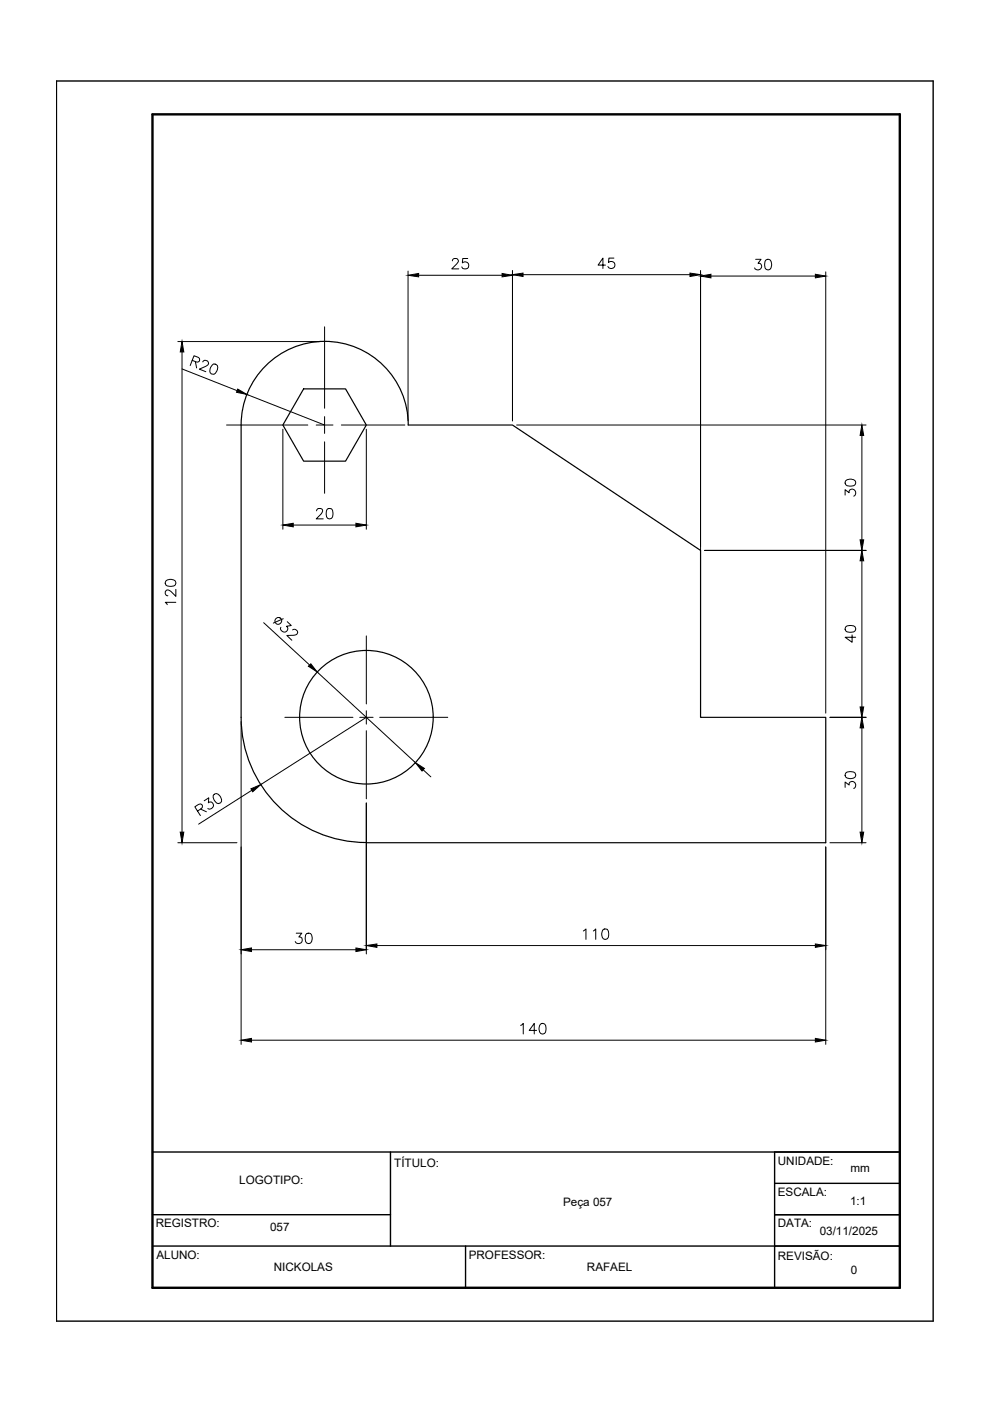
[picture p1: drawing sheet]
<svg xmlns="http://www.w3.org/2000/svg" width="210mm" height="297mm" viewBox="0 0 210 297" stroke-linecap="round" stroke-linejoin="round" font-family="sans-serif">
<!-- layer: CONTORNO 1 -->
<g fill="none" stroke="#000" stroke-width=".25">
<path d="M64.4 82.5h8.9l4.4 7.6-4.4 7.7h-8.9l-4.4-7.7zM86.5 90.1h22.2l39.8 26.6v35.4h26.6v26.6h-97.4M86.6 90.1a17.7 17.7 0 0 0-17.8-17.7 17.7 17.7 0 0 0-17.7 17.7v62a26.6 26.6 0 0 0 26.6 26.5"/>
<circle cx="77.7" cy="152.1" r="14.2"/>
</g>
<!-- layer: CENTRO -->
<path d="M68.8 69.3v17.3M48 90.1h17.3M67 90.1h3.6M68.8 88.3v3.6M68.8 93.7v10.9M72.4 90.1h13.4M77.7 134.8v14.5M60.4 152.1h14.4M76.3 152.1h2.8M77.7 150.7v2.8M77.7 154.9v14.5M80.5 152.1h14.4" fill="none" stroke="#000" stroke-width=".21"/>
<!-- layer: COTA -->
<g fill="none" stroke="#000" stroke-width=".21">
<path d="M86.5 57.5v31.7M88.8 58.4h17.7M108.7 57.3v31.9M110.9 58.2h35.4M148.5 57.3v93.9M150.7 58.5h22.2M175.1 57.6v93.6M37.7 72.4h30.2M38.6 74.6v101.8M38.6 78.2l11.7 4.6M40.8 76.4l1.1 .4a.55 .55 0 0 0 .4-.5 .55 .55 0 0 0-.3-.5l-.9-.4-.8 2.1M41.4 76.7l.3 1.3"/>
<path d="M43 76.7l.2-.2a.68 .68 0 0 1 1 .4v.2l-.2 .4-1.7 .8 1.3 .5M45 77.4a.68 .68 0 0 1 .7-.2 .68 .68 0 0 1 .5 .7 1.89 1.89 0 0 1-.8 1.5 .71 .71 0 0 1-.9-.7l.1-.6zM52.4 83.6l16.4 6.5M60 91v21.2M77.7 91v21.2M109.5 90.1h74.1M182.7 92.3v22.2M62.2 111.3h13.3M149.4 116.7h34.2M182.7 118.9v31M55.9 132l9.7 9M60.1 131.2l-2.2 .9"/>
<path d="M60.9 131.8l.9 .8-1.1 .2a.72 .72 0 0 1 0 1.1 .72 .72 0 0 1-1.1-.2l-.1-.3v-.4M62 133.5h.7l.3 .3 .1 .3a.69 .69 0 0 1-.8 .6h-1.5l1.1 1M51.1 153v68.4M67.3 142.5l20.8 19.2M77.7 152.1l-22.4 14.3M176 152.1h7.6M182.7 154.3v22.1M37.7 178.7h12.5M41.9 171.9l.8-.5a.62 .62 0 0 0 .1-.8l-.2-.1h-.5l-.8 .6 1.2 1.8M42.5 171.5l1.3 .6M43.3 169.8l1-.7-.1 1.1a.71 .71 0 0 1 1.1 .3 .71 .71 0 0 1-.6 1l-.6-.1M45.4 168.4l.2-.1a1.28 1.28 0 0 1 1.2 1.9l-.5 .2a1.69 1.69 0 0 1-1.1-1.7z"/>
<path d="M53.4 167.5l-11.3 7.2M77.7 170.3v32M89.7 163.2l1.6 1.5M175.1 179.6v41.8M176 178.7h7.6M53.3 201.4h22.2M79.9 200.5h93M53.3 220.5h119.6"/>
<circle cx="59" cy="131.6" r=".73"/>
</g>
<g fill="#000" stroke="#000" stroke-width=".21">
<path d="M86.5 58.4l2.3-.4v.7zM106.5 58l2.2 .4-2.2 .3zM108.7 58.2l2.2-.3v.7zM146.3 57.9l2.2 .3-2.2 .4zM148.5 58.5l2.2-.3v.7zM172.9 58.2l2.2 .3-2.2 .4zM38.6 72.4l.4 2.2h-.8zM50.4 82.5l2 1.1-2.2-.4zM182.7 90.1l.4 2.2h-.7zM60 111.3l2.2-.4v.8zM75.5 110.9l2.2 .4-2.2 .4zM182.7 116.7l.4 2.2h-.7z"/>
<path d="M182.4 114.5h.7l-.4 2.2zM65.9 140.7l1.4 1.8-1.9-1.2zM182.7 152.1l.4 2.2h-.7zM182.4 149.9h.7l-.4 2.2zM38.2 176.4h.8l-.4 2.3zM53.2 167.2l2.1-.8-1.7 1.5zM88.1 161.7l1.9 1.2-.5 .6zM182.4 176.4h.7l-.4 2.3zM51.1 201.4l2.2-.4v.7zM75.5 201l2.2 .4-2.2 .3zM77.7 200.5l2.2-.4v.8zM172.9 200.1l2.2 .4-2.2 .4z"/>
<path d="M51.1 220.5l2.2-.3v.7zM172.9 220.2l2.2 .3-2.2 .4z"/>
</g>
<!-- layer: CONTORNO 2 -->
<path d="M12 17.2h185.9v262.9h-185.9zM32.3 257.5h50.5M32.3 244.2h158.5M82.8 244.2v20M164.2 257.5h26.6M164.2 250.9h26.6M164.2 244.2v28.8M32.3 264.2h158.5M98.7 264.2v8.8" fill="none" stroke="#000" stroke-width=".3"/>
<!-- layer: CONTORNO 3 -->
<path d="M32.3 24.2h158.5v248.8h-158.5z" fill="none" stroke="#000" stroke-width=".51"/>
<g font-size="5.7">
<text x="158.7" y="58.6">30</text>
<text x="182.4" y="106.5" transform="rotate(-90 182.4 106.5)">30</text>
<text x="182.4" y="137.2" transform="rotate(-90 182.4 137.2)">40</text>
<text x="182.4" y="168.3" transform="rotate(-90 182.4 168.3)">30</text>
<text x="61.4" y="201.4">30</text>
</g>
<g font-size="5.3">
<text x="94.5" y="58.2">25</text>
<text x="125.6" y="58.2">45</text>
<text x="66" y="111.1">20</text>
<text x="38.1" y="129.5" transform="rotate(-90 38.1 129.5)">120</text>
<text x="122.4" y="200.4">110</text>
<text x="109" y="220.5">140</text>
</g>
<g font-size="2.5">
<text x="50.7" y="251">LOGOTIPO:</text>
<text x="83.6" y="247.4">TÍTULO:</text>
<text x="164.9" y="246.9">UNIDADE:</text>
<text x="180.3" y="248.4">mm</text>
<text x="119.4" y="255.7">Peça 057</text>
<text x="164.9" y="253.6">ESCALA:</text>
<text x="180.2" y="255.5">1:1</text>
<text x="33" y="260.3">REGISTRO:</text>
<text x="57.3" y="261.1">057</text>
<text x="164.9" y="260.2">DATA:</text>
<text x="173.8" y="261.9">03/11/2025</text>
<text x="33.2" y="266.9">ALUNO:</text>
<text x="58.1" y="269.5">NICKOLAS</text>
<text x="99.4" y="266.9">PROFESSOR:</text>
<text x="124.4" y="269.5">RAFAEL</text>
<text x="164.9" y="267.2">REVISÃO:</text>
<text x="180.4" y="270">0</text>
</g>
</svg>
